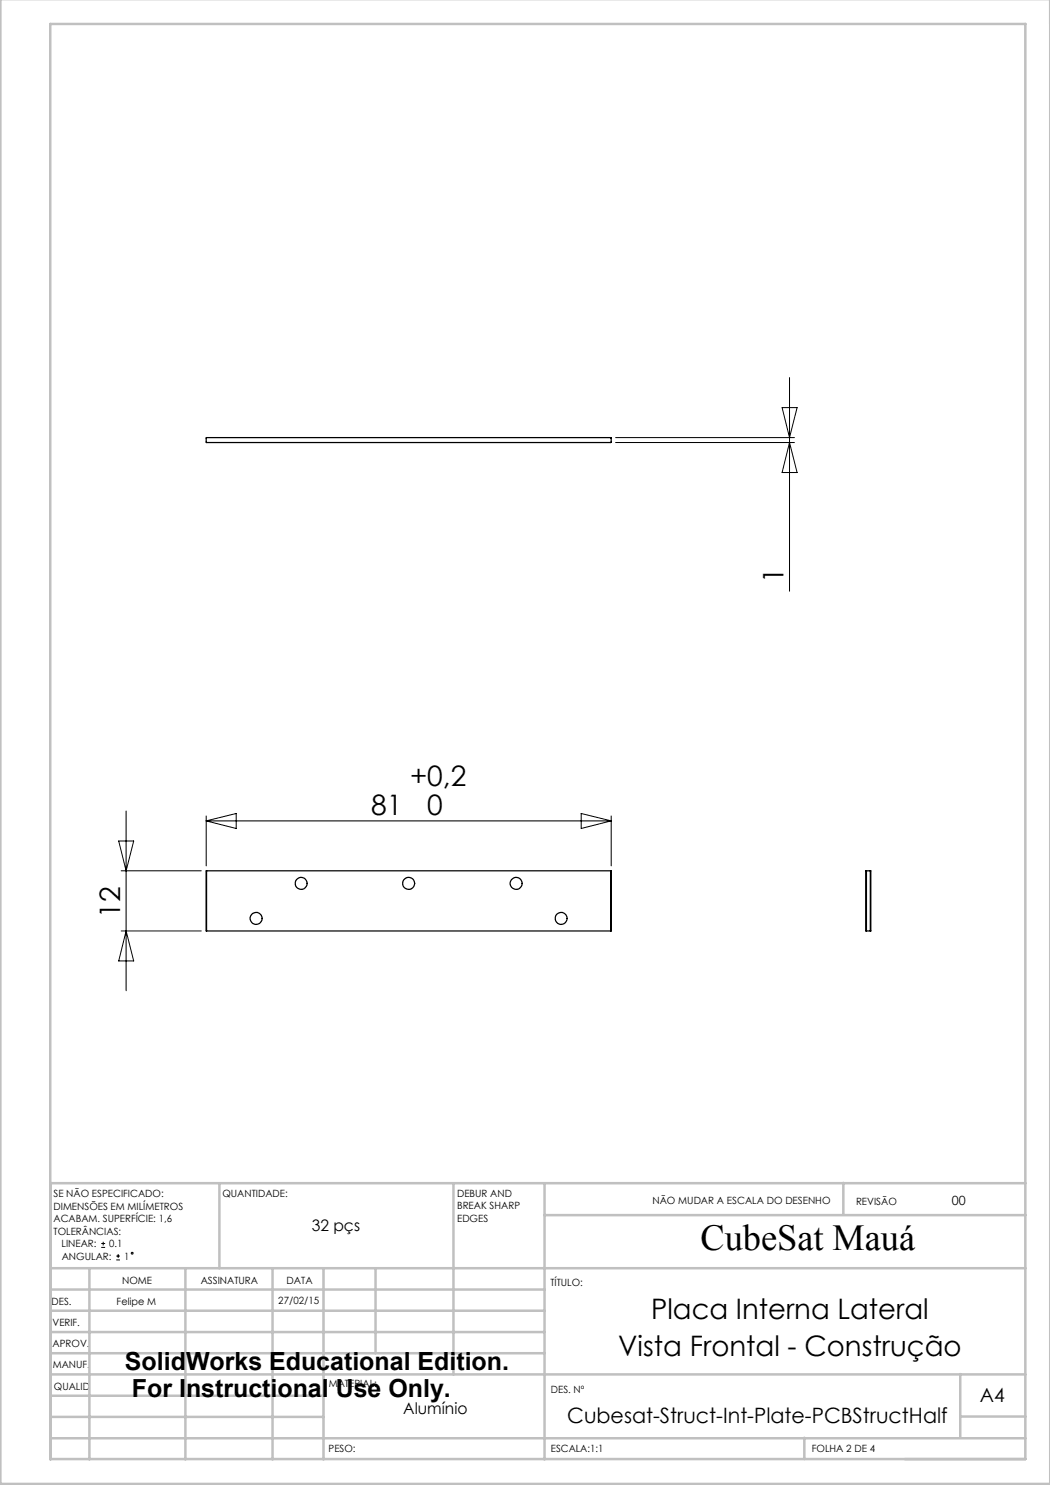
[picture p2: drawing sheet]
<svg xmlns="http://www.w3.org/2000/svg" width="210mm" height="297mm" viewBox="0 0 210 297" stroke-linecap="round" stroke-linejoin="round" font-family="sans-serif">
<g fill="none" stroke="#000" stroke-width=".2">
<path d="M157.9 75.5v42.7M123.1 87.5h35.8M123.1 88.5h35.8M156.4 81.5h3l-1.5 6zM157.9 88.5l1.5 6h-3zM23.7 168.2h3l-1.5 6zM24.2 174.2h16.1M25.2 162.2v36M41.2 163.2v10M41.2 164.2h81M41.2 164.2l6-1.5v3zM116.2 162.7l6 1.5-6 1.5z"/>
<path d="M122.2 163.2v10M24.2 186.2h16.1M25.2 186.2l1.5 6h-3zM20.2 249.5h.8M20.2 248.7h.8M20.6 248.4v.7M23.2 252h.8M23.2 251.2h.8M23.6 250.8v.8"/>
<circle cx="26.4" cy="250.6" r=".19"/>
</g>
<g fill="none" stroke="#c0c0c0" stroke-width=".5">
<path d="M.1 -.1v296.9h209.9v-296.9M10.1 4.8h195v287h-195zM43.9 236.6v17M90.7 236.6v38.3M108.9 236.6v55.3M168.7 236.6v6.3M205.1 236.6h-195v55.3M10.1 253.6h195M10.1 257.9h98.8M17.9 253.6v38.3M37.1 253.6v38.3M54.5 253.6v38.3"/>
<path d="M64.7 253.6v38.3M75.1 253.6v17M108.9 243h96.2M10.1 270.6h98.8M10.1 266.4h98.8M10.1 262.1h98.8M10.1 279.1h54.6M10.1 274.9h195M192.1 274.8v12.7M10.1 287.7h195M10.1 283.4h54.6M160.9 287.5v4.3"/>
<path d="M192.1 283.3h13"/>
</g>
<g fill="none" stroke="#000" stroke-width=".25">
<path d="M41.2 87.6l81-.1v.9l-80.9 .1zM41.3 174.2v12M41.3 174.2h80.8M122.1 174.2h.1v12h-.1M122.1 174.2v12M173.3 174.2h-.1v12h.1M173.3 174.2h.8M173.3 174.2v12M174.1 174.2h.1v12h-.1M174.1 174.2v12M41.3 186.2h80.8M173.3 186.2h.8"/>
<circle cx="60.2" cy="176.7" r="1.2"/>
<circle cx="81.7" cy="176.7" r="1.21"/>
<circle cx="103.2" cy="176.7" r="1.2"/>
<circle cx="51.2" cy="183.7" r="1.2"/>
<circle cx="112.2" cy="183.7" r="1.2"/>
</g>
<text font-size="7.3" x="140.1" y="249.9">CubeSat Mauá</text>
<g font-size="5.6">
<text x="156.7" y="116.7" transform="rotate(-90 156.7 116.7)">1</text>
<text x="82" y="157.3">+0,2</text>
<text x="74.2" y="162.9">81</text>
<text x="85.5" y="162.9">0</text>
<text x="24" y="183.5" transform="rotate(-90 24 183.5)">12</text>
<text x="130.2" y="263.7">Placa Interna Lateral</text>
<text x="123.7" y="271.3">Vista Frontal - Construção</text>
</g>
<g font-size="5">
<text x="25" y="273.9">SolidWorks Educational Edition.</text>
<text x="26.4" y="279.4">For Instructional Use Only.</text>
</g>
<text font-size="4.2" x="113.5" y="284.6">Cubesat-Struct-Int-Plate-PCBStructHalf</text>
<text font-size="3.9" x="196" y="280.4">A4</text>
<g font-size="3.2">
<text x="62.4" y="246.3">32 pçs</text>
<text x="80.7" y="282.8">Alumínio</text>
</g>
<text font-size="2.5" x="190.4" y="240.9">00</text>
<g font-size="2">
<text x="10.7" y="239.5">SE NÃO ESPECIFICADO:</text>
<text x="44.5" y="239.5">QUANTIDADE:</text>
<text x="91.4" y="239.4">DEBUR AND</text>
<text x="10.7" y="242">DIMENSÕES EM MILÍMETROS</text>
<text x="10.7" y="244.5">ACABAM. SUPERFÍCIE: 1,6</text>
<text x="91.4" y="241.9">BREAK SHARP</text>
<text x="91.4" y="244.4">EDGES</text>
<text x="130.5" y="240.8">NÃO MUDAR A ESCALA DO DESENHO</text>
<text x="171.2" y="241">REVISÃO</text>
<text x="10.7" y="247">TOLERÂNCIAS:</text>
<text x="12.3" y="249.5">LINEAR:</text>
<text x="12.3" y="252">ANGULAR:</text>
<text x="21.8" y="249.5">0.1</text>
<text x="24.8" y="252">1</text>
<text x="24.4" y="256.9">NOME</text>
<text x="40.1" y="256.8">ASSINATURA</text>
<text x="57.3" y="256.8">DATA</text>
<text x="110.1" y="257.1">TÍTULO:</text>
<text x="10.3" y="260.9">DES.</text>
<text x="23.3" y="261">Felipe M</text>
<text x="55.7" y="260.8">27/02/15</text>
<text x="10.5" y="269.3">APROV.</text>
<text x="10.5" y="265.2">VERIF.</text>
<text x="10.6" y="273.6">MANUF.</text>
<text x="10.8" y="278">QUALID</text>
<text x="65.8" y="277.4">MATERIAL:</text>
<text x="110.2" y="278.5">DES. Nº</text>
<text x="65.7" y="290.4">PESO:</text>
<text x="110.2" y="290.5">ESCALA:1:1</text>
<text x="162.4" y="290.4">FOLHA 2 DE 4</text>
</g>
</svg>
